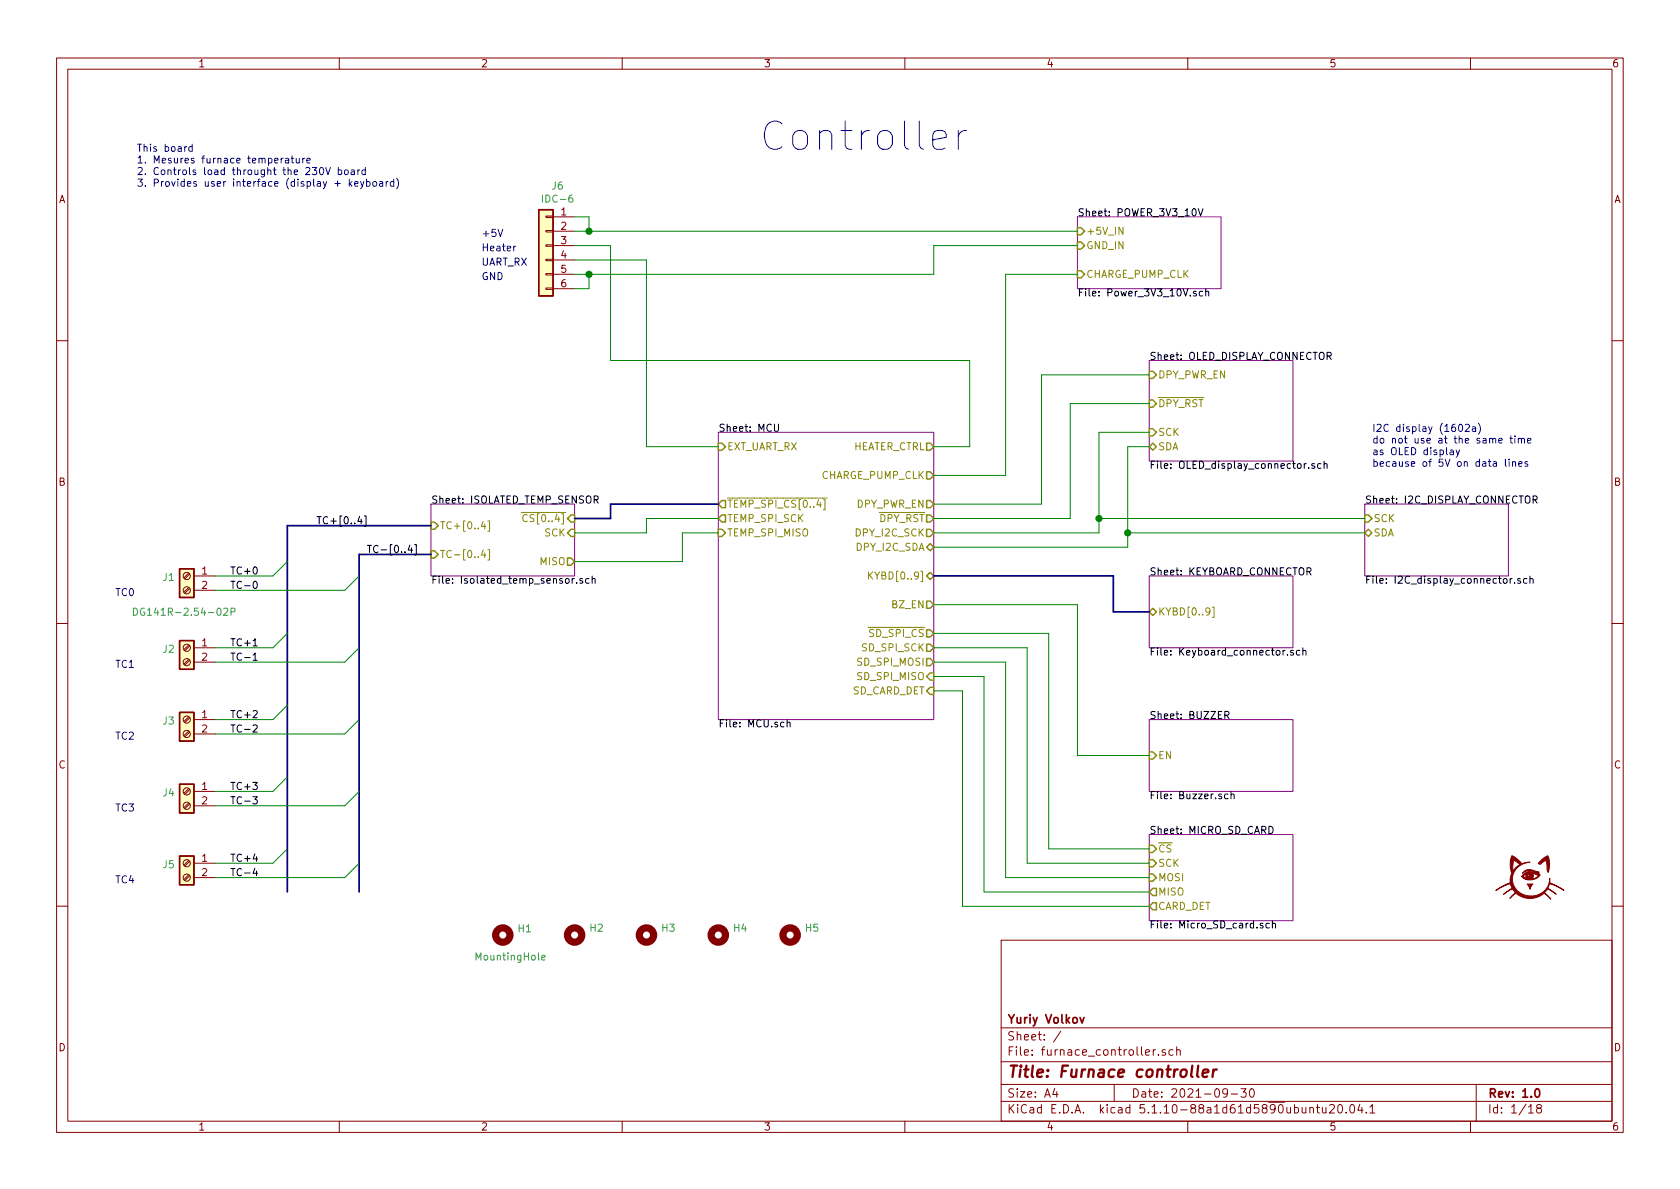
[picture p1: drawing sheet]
EESchema Schematic File Version 4
EELAYER 30 0
EELAYER END
$Descr A4 11693 8268
encoding utf-8
Sheet 1 18
Title "Furnace controller"
Date "2021-09-30"
Rev "1.0"
Comp "Yuriy Volkov"
Comment1 ""
Comment2 ""
Comment3 ""
Comment4 ""
$EndDescr
$Comp
L Connector:Screw_Terminal_01x02 J1
U 1 1
P 1300 4000
F 0 "J1" H 1380 3992 50  0000 L CNN
F 1 "DG141R-2.54-02P" H 950 3750 50  0000 L CNN
F 2 "furnace_controller:DG141R-2.54-02P" H 1300 4000 50  0001 C CNN
F 3 "~" H 1300 4000 50  0001 C CNN
	1    1300 4000
	-1   0    0    -1  
$EndComp
$Sheet
S 7500 1500 1000 500 
U 609FED99
F0 "POWER_3V3_10V" 50
F1 "Power_3V3_10V.sch" 50
F2 "CHARGE_PUMP_CLK" I L 7500 1900 50 
F3 "+5V_IN" I L 7500 1600 50 
F4 "GND_IN" I L 7500 1700 50 
$EndSheet
$Sheet
S 8000 2500 1000 700 
U 60A364EE
F0 "OLED_DISPLAY_CONNECTOR" 50
F1 "OLED_display_connector.sch" 50
F2 "DPY_PWR_EN" I L 8000 2600 50 
F3 "~DPY_RST" I L 8000 2800 50 
F4 "SDA" B L 8000 3100 50 
F5 "SCK" I L 8000 3000 50 
$EndSheet
$Sheet
S 8000 4000 1000 500 
U 60A36559
F0 "KEYBOARD_CONNECTOR" 50
F1 "Keyboard_connector.sch" 50
F2 "KYBD[0..9]" B L 8000 4250 50 
$EndSheet
Text Notes 9550 3250 0    50   ~ 0
I2C display (1602a)\ndo not use at the same time \nas OLED display\nbecause of 5V on data lines
$Sheet
S 3000 3500 1000 500 
U 609CA6A8
F0 "ISOLATED_TEMP_SENSOR" 50
F1 "Isolated_temp_sensor.sch" 50
F2 "SCK" I R 4000 3700 50 
F3 "MISO" O R 4000 3900 50 
F4 "~CS[0..4]" I R 4000 3600 50 
F5 "TC-[0..4]" I L 3000 3850 50 
F6 "TC+[0..4]" I L 3000 3650 50 
$EndSheet
$Sheet
S 8000 5000 1000 500 
U 60B39FE1
F0 "BUZZER" 50
F1 "Buzzer.sch" 50
F2 "EN" I L 8000 5250 50 
$EndSheet
$Comp
L Connector:Screw_Terminal_01x02 J3
U 1 1
P 1300 5000
F 0 "J3" H 1380 4992 50  0000 L CNN
F 1 "DG141R-2.54-02P" H 1380 4901 50  0001 L CNN
F 2 "furnace_controller:DG141R-2.54-02P" H 1300 5000 50  0001 C CNN
F 3 "~" H 1300 5000 50  0001 C CNN
	1    1300 5000
	-1   0    0    -1  
$EndComp
$Comp
L Connector:Screw_Terminal_01x02 J4
U 1 1
P 1300 5500
F 0 "J4" H 1380 5492 50  0000 L CNN
F 1 "DG141R-2.54-02P" H 1380 5401 50  0001 L CNN
F 2 "furnace_controller:DG141R-2.54-02P" H 1300 5500 50  0001 C CNN
F 3 "~" H 1300 5500 50  0001 C CNN
	1    1300 5500
	-1   0    0    -1  
$EndComp
$Comp
L Connector:Screw_Terminal_01x02 J5
U 1 1
P 1300 6000
F 0 "J5" H 1380 5992 50  0000 L CNN
F 1 "DG141R-2.54-02P" H 1380 5901 50  0001 L CNN
F 2 "furnace_controller:DG141R-2.54-02P" H 1300 6000 50  0001 C CNN
F 3 "~" H 1300 6000 50  0001 C CNN
	1    1300 6000
	-1   0    0    -1  
$EndComp
Wire Bus Line
	3000 3650 2000 3650
Wire Bus Line
	3000 3850 2500 3850
Text Label 1600 4100 0    50   ~ 0
TC-0
Text Label 1600 4600 0    50   ~ 0
TC-1
Text Label 1600 5100 0    50   ~ 0
TC-2
Text Label 1600 5600 0    50   ~ 0
TC-3
Text Label 1600 6100 0    50   ~ 0
TC-4
Text Label 1600 4000 0    50   ~ 0
TC+0
Text Label 1600 4500 0    50   ~ 0
TC+1
Text Label 1600 5000 0    50   ~ 0
TC+2
Text Label 1600 5500 0    50   ~ 0
TC+3
Text Label 1600 6000 0    50   ~ 0
TC+4
Wire Wire Line
	4000 1600 4100 1600
Wire Wire Line
	4000 1900 4100 1900
Wire Wire Line
	6500 1900 6500 1700
Wire Wire Line
	6500 1700 7500 1700
Wire Wire Line
	4000 1800 4500 1800
Wire Wire Line
	4500 1800 4500 3100
Wire Wire Line
	4500 3100 5000 3100
Wire Wire Line
	6500 3100 6750 3100
Wire Wire Line
	6750 3100 6750 2500
Wire Wire Line
	6750 2500 4250 2500
Wire Wire Line
	4250 2500 4250 1700
Wire Wire Line
	4250 1700 4000 1700
Wire Wire Line
	7000 1900 7500 1900
Wire Wire Line
	6500 3500 7250 3500
Wire Wire Line
	7250 3500 7250 2600
Wire Wire Line
	7250 2600 8000 2600
Wire Wire Line
	6500 3600 7450 3600
Wire Wire Line
	7450 3600 7450 2800
Wire Wire Line
	7450 2800 8000 2800
Wire Wire Line
	6500 3700 7650 3700
Wire Wire Line
	7650 3000 8000 3000
Wire Wire Line
	6500 3800 7850 3800
Wire Wire Line
	7850 3100 8000 3100
Wire Bus Line
	8000 4250 7750 4250
Wire Bus Line
	7750 4250 7750 4000
Wire Bus Line
	6500 4000 7750 4000
Wire Wire Line
	6500 4200 7500 4200
Wire Wire Line
	7500 4200 7500 5250
Wire Wire Line
	7500 5250 8000 5250
Wire Wire Line
	6500 4700 6850 4700
Wire Wire Line
	6850 4700 6850 6200
Wire Wire Line
	6850 6200 8000 6200
Wire Wire Line
	6500 4600 7000 4600
Wire Wire Line
	7000 4600 7000 6100
Wire Wire Line
	7000 6100 8000 6100
Wire Wire Line
	6500 4500 7150 4500
Wire Wire Line
	7150 4500 7150 6000
Wire Wire Line
	7150 6000 8000 6000
Wire Wire Line
	6500 4400 7300 4400
Wire Wire Line
	7300 4400 7300 5900
Wire Wire Line
	7300 5900 8000 5900
Wire Bus Line
	4000 3600 4250 3600
Wire Bus Line
	4250 3600 4250 3500
Wire Bus Line
	4250 3500 5000 3500
Wire Wire Line
	4000 3700 4500 3700
Wire Wire Line
	4500 3700 4500 3600
Wire Wire Line
	4500 3600 5000 3600
$Sheet
S 9500 3500 1000 500 
U 60B3D5E3
F0 "I2C_DISPLAY_CONNECTOR" 50
F1 "I2C_display_connector.sch" 50
F2 "SCK" I L 9500 3600 50 
F3 "SDA" B L 9500 3700 50 
$EndSheet
Wire Wire Line
	7650 3000 7650 3600
Wire Wire Line
	7850 3100 7850 3700
Wire Wire Line
	9500 3600 7650 3600
Connection ~ 7650 3600
Wire Wire Line
	7650 3600 7650 3700
Wire Wire Line
	9500 3700 7850 3700
Connection ~ 7850 3700
Wire Wire Line
	7850 3700 7850 3800
Text Notes 6750 1050 2    197  ~ 0
Controller
Text Notes 3350 1650 0    50   ~ 0
+5V
Text Notes 3350 1950 0    50   ~ 0
GND
Text Notes 3350 1850 0    50   ~ 0
UART_RX
Text Notes 3350 1750 0    50   ~ 0
Heater
Text Notes 950  1300 0    50   ~ 0
This board\n1. Mesures furnace temperature\n2. Controls load throught the 230V board\n3. Provides user interface (display + keyboard)
Wire Wire Line
	7000 3300 7000 1900
Wire Wire Line
	6500 3300 7000 3300
$Sheet
S 5000 3000 1500 2000
U 609C9D41
F0 "MCU" 50
F1 "MCU.sch" 50
F2 "DPY_PWR_EN" O R 6500 3500 50 
F3 "~DPY_RST" O R 6500 3600 50 
F4 "DPY_I2C_SDA" B R 6500 3800 50 
F5 "DPY_I2C_SCK" O R 6500 3700 50 
F6 "CHARGE_PUMP_CLK" O R 6500 3300 50 
F7 "TEMP_SPI_MISO" I L 5000 3700 50 
F8 "TEMP_SPI_SCK" O L 5000 3600 50 
F9 "BZ_EN" O R 6500 4200 50 
F10 "~SD_SPI_CS" O R 6500 4400 50 
F11 "SD_SPI_MOSI" O R 6500 4600 50 
F12 "SD_SPI_SCK" O R 6500 4500 50 
F13 "SD_SPI_MISO" I R 6500 4700 50 
F14 "EXT_UART_RX" I L 5000 3100 50 
F15 "HEATER_CTRL" O R 6500 3100 50 
F16 "KYBD[0..9]" B R 6500 4000 50 
F17 "~TEMP_SPI_CS[0..4]" O L 5000 3500 50 
F18 "SD_CARD_DET" I R 6500 4800 50 
$EndSheet
Wire Wire Line
	4750 3700 5000 3700
Wire Wire Line
	4750 3900 4750 3700
Wire Wire Line
	4000 3900 4750 3900
$Comp
L Connector_Generic:Conn_01x06 J6
U 1 1
P 3800 1700
F 0 "J6" H 3718 2117 50  0000 C CNN
F 1 "IDC-6" H 3718 2026 50  0000 C CNN
F 2 "Connector_IDC:IDC-Header_2x03_P2.54mm_Vertical" H 3800 1700 50  0001 C CNN
F 3 "~" H 3800 1700 50  0001 C CNN
	1    3800 1700
	-1   0    0    -1  
$EndComp
Wire Wire Line
	4000 2000 4100 2000
Wire Wire Line
	4100 2000 4100 1900
Connection ~ 4100 1900
Wire Wire Line
	4100 1900 6500 1900
Wire Wire Line
	4000 1500 4100 1500
Wire Wire Line
	4100 1500 4100 1600
Connection ~ 4100 1600
Wire Wire Line
	4100 1600 7500 1600
$Comp
L Mechanical:MountingHole H1
U 1 1
P 3500 6500
F 0 "H1" H 3600 6546 50  0000 L CNN
F 1 "MountingHole" H 3300 6350 50  0000 L CNN
F 2 "furnace_controller:hole_D3.5mm" H 3500 6500 50  0001 C CNN
F 3 "~" H 3500 6500 50  0001 C CNN
	1    3500 6500
	1    0    0    -1  
$EndComp
$Comp
L Mechanical:MountingHole H2
U 1 1
P 4000 6500
F 0 "H2" H 4100 6550 50  0000 L CNN
F 1 "MountingHole" H 4100 6455 50  0001 L CNN
F 2 "furnace_controller:hole_D3.5mm" H 4000 6500 50  0001 C CNN
F 3 "~" H 4000 6500 50  0001 C CNN
	1    4000 6500
	1    0    0    -1  
$EndComp
$Comp
L Mechanical:MountingHole H3
U 1 1
P 4500 6500
F 0 "H3" H 4600 6550 50  0000 L CNN
F 1 "MountingHole" H 4600 6455 50  0001 L CNN
F 2 "furnace_controller:hole_D3.5mm" H 4500 6500 50  0001 C CNN
F 3 "~" H 4500 6500 50  0001 C CNN
	1    4500 6500
	1    0    0    -1  
$EndComp
$Comp
L stamp:LOGO G1
U 1 1
P 10650 6100
F 0 "G1" H 10650 5978 60  0001 C CNN
F 1 "LOGO" H 10650 6222 60  0001 C CNN
F 2 "furnace_controller:stamp" H 10650 6100 50  0001 C CNN
F 3 "" H 10650 6100 50  0001 C CNN
	1    10650 6100
	1    0    0    -1  
$EndComp
Text Label 2200 3650 0    50   ~ 0
TC+[0..4]
Text Label 2550 3850 0    50   ~ 0
TC-[0..4]
Text Notes 800  4150 0    50   ~ 0
TC0
Text Notes 800  4650 0    50   ~ 0
TC1
Text Notes 800  5150 0    50   ~ 0
TC2
Text Notes 800  5650 0    50   ~ 0
TC3
Text Notes 800  6150 0    50   ~ 0
TC4
$Sheet
S 8000 5800 1000 600 
U 60B1951B
F0 "MICRO_SD_CARD" 50
F1 "Micro_SD_card.sch" 50
F2 "~CS~" I L 8000 5900 50 
F3 "MOSI" I L 8000 6100 50 
F4 "SCK" I L 8000 6000 50 
F5 "MISO" O L 8000 6200 50 
F6 "CARD_DET" O L 8000 6300 50 
$EndSheet
Wire Wire Line
	8000 6300 6700 6300
Wire Wire Line
	6700 6300 6700 4800
Wire Wire Line
	6700 4800 6500 4800
$Comp
L Connector:Screw_Terminal_01x02 J2
U 1 1
P 1300 4500
F 0 "J2" H 1380 4492 50  0000 L CNN
F 1 "DG141R-2.54-02P" H 1380 4401 50  0001 L CNN
F 2 "furnace_controller:DG141R-2.54-02P" H 1300 4500 50  0001 C CNN
F 3 "~" H 1300 4500 50  0001 C CNN
	1    1300 4500
	-1   0    0    -1  
$EndComp
Entry Wire Line
	1900 4000 2000 3900
Entry Wire Line
	2400 4100 2500 4000
Wire Wire Line
	2400 4100 1500 4100
Entry Wire Line
	1900 4500 2000 4400
Entry Wire Line
	2400 4600 2500 4500
Entry Wire Line
	1900 5000 2000 4900
Entry Wire Line
	2400 5100 2500 5000
Entry Wire Line
	1900 5500 2000 5400
Entry Wire Line
	2400 5600 2500 5500
Entry Wire Line
	1900 6000 2000 5900
Entry Wire Line
	2400 6100 2500 6000
Wire Wire Line
	2400 6100 1500 6100
Wire Wire Line
	2400 5600 1500 5600
Wire Wire Line
	2400 4600 1500 4600
Wire Wire Line
	1500 4000 1900 4000
Wire Wire Line
	1500 4500 1900 4500
Wire Wire Line
	1500 5000 1900 5000
Wire Wire Line
	1500 5100 2400 5100
Wire Wire Line
	1500 5500 1900 5500
Wire Wire Line
	1500 6000 1900 6000
$Comp
L Mechanical:MountingHole H4
U 1 1
P 5000 6500
F 0 "H4" H 5100 6550 50  0000 L CNN
F 1 "MountingHole" H 5100 6455 50  0001 L CNN
F 2 "furnace_controller:hole_D3.5mm" H 5000 6500 50  0001 C CNN
F 3 "~" H 5000 6500 50  0001 C CNN
	1    5000 6500
	1    0    0    -1  
$EndComp
$Comp
L Mechanical:MountingHole H5
U 1 1
P 5500 6500
F 0 "H5" H 5600 6550 50  0000 L CNN
F 1 "MountingHole" H 5600 6455 50  0001 L CNN
F 2 "furnace_controller:hole_D3.5mm" H 5500 6500 50  0001 C CNN
F 3 "~" H 5500 6500 50  0001 C CNN
	1    5500 6500
	1    0    0    -1  
$EndComp
Wire Bus Line
	2000 3650 2000 6200
Wire Bus Line
	2500 3850 2500 6200
$EndSCHEMATC
